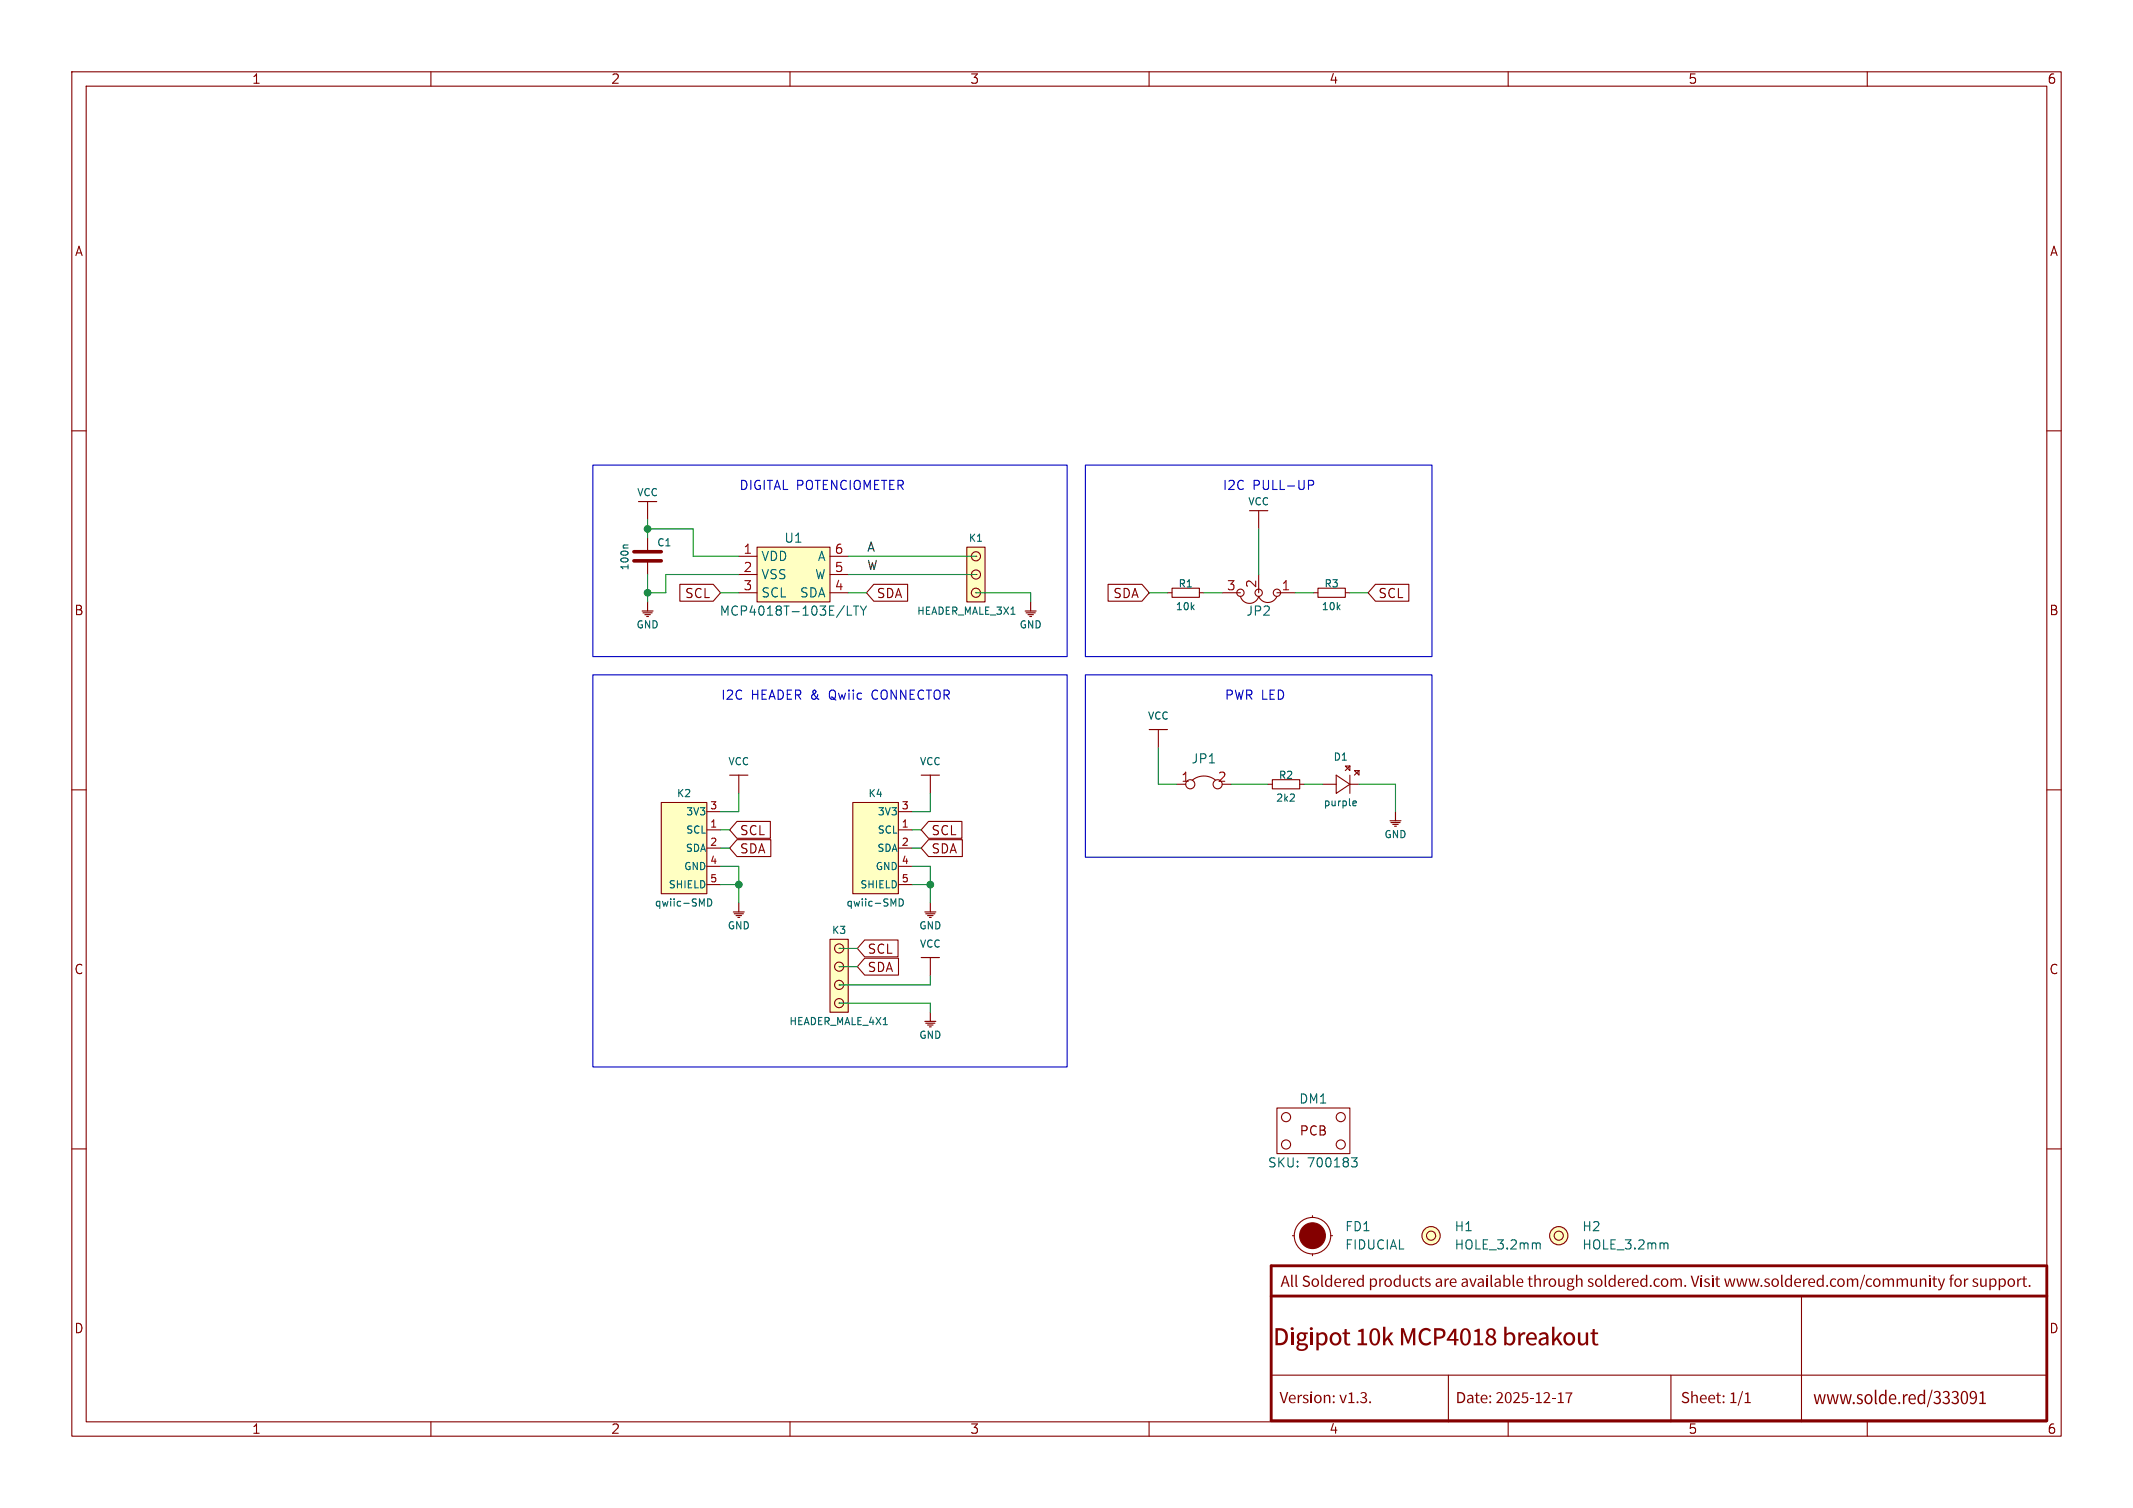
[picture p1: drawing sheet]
<svg xmlns="http://www.w3.org/2000/svg" width="297mm" height="210mm" viewBox="0 0 297 210" stroke-linecap="round" stroke-linejoin="round" font-family="sans-serif">
<g fill="none" stroke="#840000" stroke-width=".15">
<path d="M10 10h277v190h-277zM12 12h273v186h-273zM60 10v2M110 10v2M160 10v2M210 10v2M260 10v2M10 60h2M285 60h2M162.6 82.6h.6M163.2 81.9h3.8v1.3h-3.8zM167 82.6h.6"/>
<path d="M10 110h2M129.5 108v2.5M161.3 101.6v2.5M163.8 109.2h1.3M169.2 108.6a2.55 2.55 0 0 0-3.2 0M170.2 109.2h1.2M176.5 109.2h.7M177.2 108.6h3.8v1.3h-3.8zM181 109.2h.6M184.1 109.2h2M186.1 108l1.9 1.2-1.9 1.3zM187.3 106.7h.7v.6z"/>
<path d="M188 106.7l-.7 .6M188 108v2.5M188 109.2h1.2M188.6 107.3h.6v.7zM189.2 107.3l-.6 .7M285 110h2M129.5 133.4v2.5M10 160h2M285 160h2M60 198v2M110 198v2M160 198v2"/>
<path d="M177 191.5h108M201.7 191.5v6.5M210 198v2M232.7 191.5v6.5M250.8 180.5v17.5M260 198v2"/>
<circle cx="165.7" cy="109.2" r=".63"/>
<circle cx="169.5" cy="109.2" r=".63"/>
<circle cx="199.3" cy="172.1" r=".63"/>
<circle cx="199.3" cy="172.1" r="1.27"/>
</g>
<path d="M284.8 176.3h-107.8v21.6h107.9M285 176.3v21.6M177 180.5h108" fill="none" stroke="#840000" stroke-width=".4"/>
<g fill="none" stroke="#840000" stroke-width=".16">
<path d="M128.3 108h2.5M160 101.6h2.6M193.5 114.3h1.6M193.7 114.6h1.2M193.9 114.8h.8M194.2 115.1h.2M194.3 113v1.3M102.1 127h1.5M102.2 127.3h1.3M102.5 127.5h.8M102.7 127.8h.3M102.9 125.7v1.3"/>
<path d="M128.3 133.4h2.5M128.8 127h1.5M128.9 127.3h1.3M129.2 127.5h.7M129.4 127.8h.3M129.5 125.7v1.3"/>
</g>
<circle cx="199.3" cy="172.1" r="1.27" fill="#ffffc2" stroke="#ffffc2" stroke-width=".14"/>
<path d="M188.4 112.2h.4M188.4 111.6l.3-.1 .2 .3-.5 .1M214.1 173.1h.2l.2 .2v.6" fill="none" stroke="#006464" stroke-width=".15"/>
<path d="M118.7 111.8h6.4v12.7h-6.4z" fill="#ffffc2"/>
<g fill="none" stroke="#840000" stroke-width=".15">
<path d="M175.3 71.1v2.6M170.2 82.6h2.5M172.7 83.1a1.32 1.32 0 0 0 1.3 .9 1.32 1.32 0 0 0 1.3-.9 1.38 1.38 0 0 0 1.2 .8 1.38 1.38 0 0 0 1.3-.8M175.3 80v2.6M177.8 82.6h2.5M102.9 108v2.5M118.7 111.8h6.4v12.7h-6.4zM125.1 115.6h1.9M125.1 118.1h1.9M125.1 113h1.9M125.1 120.7h1.9M125.1 123.2h1.9"/>
<circle cx="172.7" cy="82.6" r=".51"/>
<circle cx="175.3" cy="82.6" r=".51"/>
<circle cx="177.8" cy="82.6" r=".51"/>
</g>
<path d="M125.2 125.2a.51 .51 0 0 1 .6 .5 .51 .51 0 0 1-.6 .5z" fill="none" stroke="#006464" stroke-width=".15"/>
<path d="M174 71.1h2.5M142.7 85.1h1.6M142.9 85.3h1.2M143.1 85.6h.8M143.4 85.9h.2M143.5 83.8v1.3M101.6 108h2.5" fill="none" stroke="#840000" stroke-width=".16"/>
<path d="M134.6 76.2h2.6v7.6h-2.6z" fill="#ffffc2"/>
<g fill="none" stroke="#840000" stroke-width=".15">
<path d="M134.6 76.2h2.6v7.6h-2.6zM135.9 77.5h.1M135.9 82.6h.1M135.9 80h.1"/>
<circle cx="135.9" cy="77.5" r=".63"/>
<circle cx="135.9" cy="80" r=".63"/>
<circle cx="135.9" cy="82.5" r=".63"/>
</g>
<path d="M92.1 111.8h6.3v12.7h-6.3z" fill="#ffffc2"/>
<path d="M90.2 69.9v2.5M90.2 74.9v1.9M90.2 78.1v1.9M182.9 82.6h.6M183.5 81.9h3.8v1.3h-3.8zM187.3 82.6h.7M92.1 111.8h6.3v12.7h-6.3zM98.4 115.6h1.9M98.4 118.1h1.9M98.4 113h1.9M98.4 120.7h1.9M98.4 123.2h1.9" fill="none" stroke="#840000" stroke-width=".15"/>
<path d="M87.4 75.9h-.5l-.1 .3M98.5 125.2a.51 .51 0 0 1 .6 .5 .51 .51 0 0 1-.6 .5z" fill="none" stroke="#006464" stroke-width=".15"/>
<path d="M88.3 78.1h3.8M88.3 76.8h3.8" fill="none" stroke="#840000" stroke-width=".5"/>
<path d="M88.9 69.9h2.5M89.4 85.1h1.5M89.5 85.3h1.3M89.8 85.6h.8M90 85.9h.3M90.2 83.8v1.3" fill="none" stroke="#840000" stroke-width=".16"/>
<path d="M105.4 76.2h10.2v7.6h-10.2z" fill="#ffffc2"/>
<path d="M102.9 77.5h2.5M105.4 76.2h10.2v7.6h-10.2zM115.6 77.5h2.5M102.9 80h2.5M102.9 82.6h2.5M115.6 80h2.5M115.6 82.6h2.5" fill="none" stroke="#840000" stroke-width=".15"/>
<path d="M118 85.7h.6M118.8 84.4h.8M119.2 84.4v1.3M119.8 84.4l.4 .7M120.2 85.1v.6M120.6 84.4l-.4 .7" fill="none" stroke="#006464" stroke-width=".15"/>
<path d="M128.8 142.2h1.5M128.9 142.5h1.3M129.2 142.7h.7M129.4 143h.3M129.5 141v1.2" fill="none" stroke="#840000" stroke-width=".16"/>
<path d="M115.6 130.8h2.5v10.2h-2.5z" fill="#ffffc2"/>
<g fill="none" stroke="#840000" stroke-width=".15">
<path d="M94.7 81.4h4.6l1 1.2-1 1.1h-4.6zM121.7 81.4h4.7v2.3h-4.7l-1.1-1.1zM154.3 81.4h4.7l1 1.2-1 1.1h-4.7zM191.5 81.4h4.7v2.3h-4.7l-1-1.1zM102.6 116.9h4.7v2.4h-4.7l-1-1.2zM102.6 114.4h4.7v2.3h-4.7l-1-1.1zM129.3 116.9h4.7v2.4h-4.7l-1-1.2zM129.3 114.4h4.6v2.3h-4.6l-1-1.1zM115.6 130.8h2.5v10.2h-2.5zM116.8 139.7h.1M116.8 137.2h.1M116.8 134.6h.1"/>
<path d="M116.8 132.1h.1M120.4 133.4h4.7v2.4h-4.7l-1-1.2zM120.4 130.9h4.6v2.4h-4.6l-1-1.2zM177.8 154.3h10.2v6.4h-10.2zM180 172.1h.2M182.8 169.3v.2M182.8 174.6v.3M185.3 172.1h.2"/>
<circle cx="116.8" cy="139.7" r=".63"/>
<circle cx="116.8" cy="137.2" r=".63"/>
<circle cx="116.8" cy="134.6" r=".63"/>
<circle cx="116.8" cy="132.1" r=".63"/>
<circle cx="179.1" cy="159.4" r=".63"/>
<circle cx="179.1" cy="155.6" r=".63"/>
<circle cx="186.7" cy="155.6" r=".63"/>
<circle cx="186.7" cy="159.4" r=".63"/>
<circle cx="182.8" cy="172.1" r="2.54"/>
<circle cx="217" cy="172.1" r=".63"/>
<circle cx="217" cy="172.1" r="1.27"/>
</g>
<circle cx="182.8" cy="172.1" r="1.8" fill="#840000" stroke="#840000" stroke-width=".15"/>
<path d="M188.2 161.2h.8l-.5 .5 .4 .1 .1 .5-.3 .2h-.3M231.9 173.1h.2l.1 .2v.6" fill="none" stroke="#006464" stroke-width=".15"/>
<circle cx="217" cy="172.1" r="1.27" fill="#ffffc2" stroke="#ffffc2" stroke-width=".14"/>
<path d="M82.5 64.8h66.1v26.6h-66.1zM151.1 64.8h48.3v26.6h-48.3zM182.2 66.9h.5l.2 .2-.1 .4-.6 .1M82.5 94h66.1v54.6h-66.1zM151.1 94h48.3v25.4h-48.3z" fill="none" stroke="#0000c2" stroke-width=".15"/>
<g fill="none" stroke="#009600" stroke-width=".15">
<path d="M90.2 72.4v2.5M90.2 73.7h6.3v3.8h6.4M118.1 77.5h17.8M175.3 73.7v6.3M90.2 80v3.8M100.3 82.6h2.6M102.9 80h-10.2v2.6h-2.5M118.1 82.6h2.5M118.1 80h17.8M135.9 82.6h7.6v1.2M160 82.6h2.6M167.6 82.6h2.6"/>
<path d="M180.3 82.6h2.6M188 82.6h2.5M100.3 118.1h1.3M100.3 115.6h1.3M102.9 110.5v2.5h-2.6M127 118.1h1.3M127 115.6h1.3M129.5 110.5v2.5h-2.5M161.3 104.1v5.1h2.5M171.4 109.2h5.1M181.6 109.2h2.5M189.2 109.2h5.1v3.8"/>
<path d="M100.3 120.7h2.6v5M100.3 123.2h2.6M116.8 139.7h12.7v1.3M116.8 132.1h2.6M116.8 134.6h2.6M127 120.7h2.5v5M127 123.2h2.5M129.5 135.9v1.3h-12.7"/>
</g>
<g fill="#009600" stroke="#009600" stroke-width=".15">
<circle cx="129.5" cy="123.2" r=".46"/>
<circle cx="102.9" cy="123.2" r=".46"/>
<circle cx="90.2" cy="82.6" r=".46"/>
<circle cx="90.2" cy="73.7" r=".46"/>
</g>
<text font-size="3.5" fill="#840000" x="177.3" y="188.6">Digipot10kMCP4018breakout</text>
<text font-size="2.8" fill="#840000" x="252.5" y="196.5">www.solde.red/333091</text>
<g font-size="2.3" fill="#840000">
<text x="178.3" y="180">AllSolderedproductsareavailablethrough soldered.com.Visitwww.soldered.com/communityfor support.</text>
<text x="178.2" y="196.2">Version:v1.3.</text>
<text x="202.7" y="196.2">Date:2025-12-17</text>
<text x="234" y="196.2">Sheet:1/1</text>
</g>
<g font-size="1.8" fill="#840000">
<text x="35" y="11.9">1</text>
<text x="85" y="11.9">2</text>
<text x="135" y="11.9">3</text>
<text x="185" y="11.9">4</text>
<text x="235" y="11.9">5</text>
<text x="285" y="11.9">6</text>
<text x="10.3" y="35.9">A</text>
<text x="285.3" y="35.9">A</text>
<text x="95.3" y="83.5">SCL</text>
<text x="122" y="83.5">SDA</text>
<text x="154.9" y="83.5">SDA</text>
<text x="191.8" y="83.5">SCL</text>
<text x="10.3" y="85.9">B</text>
<text x="285.3" y="85.9">B</text>
<text x="102.9" y="119.1">SDA</text>
<text x="102.9" y="116.5">SCL</text>
<text x="129.6" y="119.1">SDA</text>
<text x="129.6" y="116.5">SCL</text>
<text x="10.3" y="135.9">C</text>
<text x="120.7" y="135.6">SDA</text>
<text x="120.7" y="133">SCL</text>
<text x="285.3" y="135.9">C</text>
<text x="180.9" y="158.4">PCB</text>
<text x="10.3" y="185.9">D</text>
<text x="285.3" y="185.9">D</text>
<text x="35" y="199.9">1</text>
<text x="85" y="199.9">2</text>
<text x="135" y="199.9">3</text>
<text x="185" y="199.9">4</text>
<text x="235" y="199.9">5</text>
<text x="285" y="199.9">6</text>
</g>
<g font-size="1.8" fill="#0000c2">
<text x="102.9" y="68.3">DIGITAL POTENCIOMETER</text>
<text x="170.2" y="68.3">I2C</text>
<text x="174.4" y="68.3">PULL-UP</text>
<text x="100.3" y="97.5">I2C</text>
<text x="104.6" y="97.5">HEADER &amp;</text>
<text x="115.8" y="97.5">Qwiic</text>
<text x="121.9" y="97.5">CONNECTOR</text>
<text x="170.5" y="97.5">PWR LED</text>
</g>
<g font-size="1.8" fill="#a90000">
<text x="103.4" y="77.2">1</text>
<text x="116.1" y="77.2">6</text>
<text x="103.4" y="79.8">2</text>
<text x="103.4" y="82.3">3</text>
<text x="116.1" y="82.3">4</text>
<text x="116.1" y="79.8">5</text>
<text x="170.7" y="82.3">3</text>
<text x="175" y="82" transform="rotate(-90 175 82)">2</text>
<text x="178.4" y="82.3">1</text>
<text x="164.4" y="109">1</text>
<text x="169.5" y="109">2</text>
</g>
<g font-size="1.8" fill="#006464">
<text x="109.1" y="75.8">U1</text>
<text x="105.9" y="78.3">VDD</text>
<text x="105.9" y="80.9">VSS</text>
<text x="105.9" y="83.4">SCL</text>
<text x="111.3" y="83.4">SDA</text>
<text x="113.4" y="80.9">W</text>
<text x="113.8" y="78.3">A</text>
<text x="100.1" y="86">MCP4018T-103E/LTY</text>
<text x="173.4" y="86">JP2</text>
<text x="165.8" y="106.5">JP1</text>
<text x="180.8" y="153.9">DM1</text>
<text x="176.5" y="162.8">SKU:</text>
<text x="182" y="162.8">700183</text>
<text x="187.2" y="171.7">FD1</text>
<text x="202.4" y="171.7">H1</text>
<text x="220.2" y="171.7">H2</text>
<text x="187.2" y="174.2">FIDUCIAL</text>
<text x="202.4" y="174.2">HOLE_3.2mm</text>
<text x="220.2" y="174.2">HOLE_3.2mm</text>
</g>
<g font-size="1.8" fill="#0f0f0f">
<text x="120.6" y="76.9">A</text>
<text x="120.6" y="79.5">W</text>
</g>
<g font-size="1.4" fill="#006464">
<text x="88.6" y="69.3">VCC</text>
<text x="173.7" y="70.6">VCC</text>
<text x="91.4" y="76.3">C1</text>
<text x="134.8" y="75.7">K1</text>
<text x="87.7" y="79.5" transform="rotate(-90 87.7 79.5)">100n</text>
<text x="164" y="82">R1</text>
<text x="184.3" y="82">R3</text>
<text x="88.5" y="87.7">GND</text>
<text x="127.6" y="85.8">HEADER_MALE_3X1</text>
<text x="141.9" y="87.7">GND</text>
<text x="163.6" y="85.2">10k</text>
<text x="183.9" y="85.2">10k</text>
<text x="159.7" y="100.4">VCC</text>
<text x="101.3" y="106.8">VCC</text>
<text x="128" y="106.8">VCC</text>
<text x="185.6" y="106.1">D1</text>
<text x="94.1" y="111.2">K2</text>
<text x="95.4" y="113.8">3V3</text>
<text x="120.8" y="111.2">K4</text>
<text x="122.1" y="113.8">3V3</text>
<text x="177.6" y="111.9">2k2</text>
<text x="178" y="108.7">R2</text>
<text x="184.2" y="112.5">purple</text>
<text x="95.4" y="118.8">SDA</text>
<text x="95.4" y="116.3">SCL</text>
<text x="122" y="118.8">SDA</text>
<text x="122.1" y="116.3">SCL</text>
<text x="192.7" y="116.9">GND</text>
<text x="93" y="123.9">SHIELD</text>
<text x="95.1" y="121.4">GND</text>
<text x="119.7" y="123.9">SHIELD</text>
<text x="121.8" y="121.4">GND</text>
<text x="91.1" y="126.5">qwiic-SMD</text>
<text x="101.2" y="129.6">GND</text>
<text x="115.7" y="130.3">K3</text>
<text x="117.7" y="126.5">qwiic-SMD</text>
<text x="127.9" y="129.6">GND</text>
<text x="128" y="132.2">VCC</text>
<text x="109.8" y="143">HEADER_MALE_4X1</text>
<text x="127.9" y="144.9">GND</text>
</g>
<g font-size="1.4" fill="#a90000">
<text x="98.8" y="112.8">3</text>
<text x="125.4" y="112.8">3</text>
<text x="98.8" y="115.3">1</text>
<text x="98.8" y="117.9">2</text>
<text x="125.4" y="115.3">1</text>
<text x="125.4" y="117.9">2</text>
<text x="98.8" y="120.4">4</text>
<text x="98.8" y="122.9">5</text>
<text x="125.4" y="120.4">4</text>
<text x="125.4" y="122.9">5</text>
</g>
</svg>
